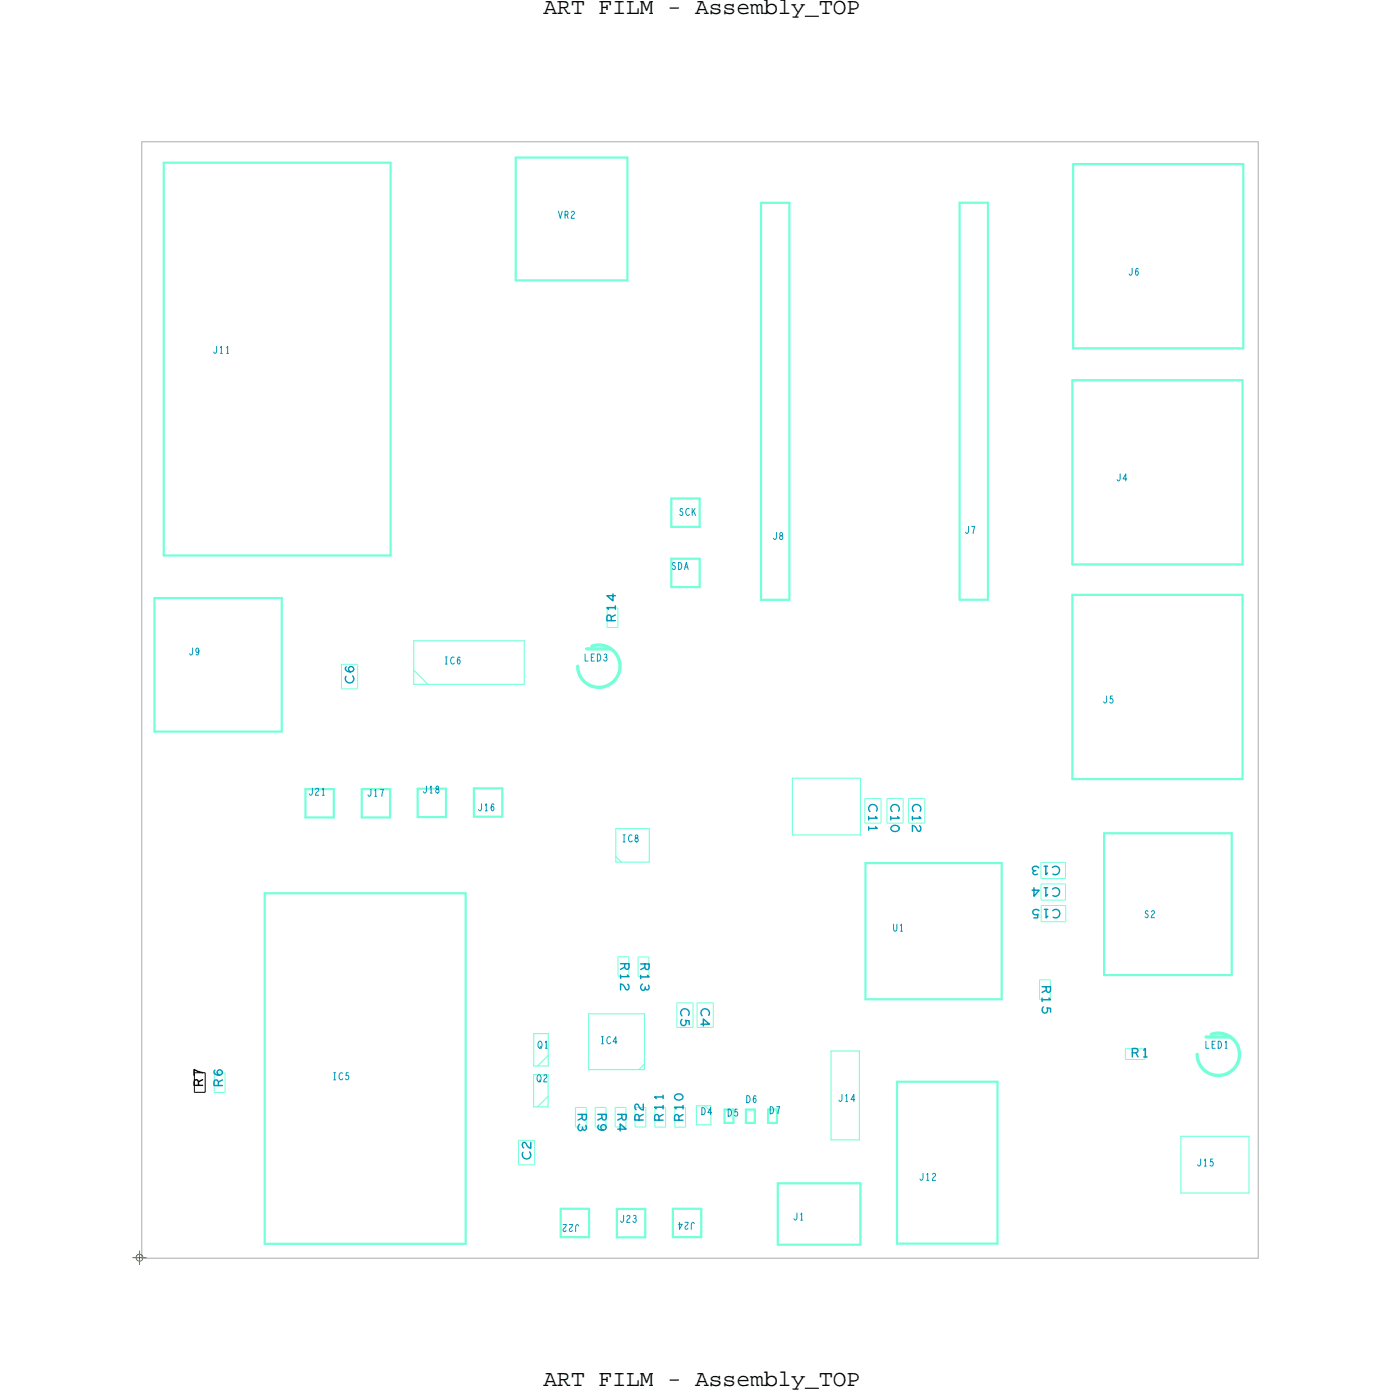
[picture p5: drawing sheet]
<svg xmlns="http://www.w3.org/2000/svg" width="125mm" height="125mm" viewBox="0 0 125 125" stroke-linecap="round" stroke-linejoin="round" font-family="sans-serif">
<!-- layer: Board Outline -->
<path d="M12.7 12.7h100v100h-100z" fill="none" stroke="#acacac" stroke-width=".09"/>
<!-- layer: Components -->
<g fill="none" stroke="#75ffd9" stroke-width=".2">
<path d="M14.7 14.6h20.3zM14.7 14.6v35.2zM35 14.6v35.2zM46.2 14.1v11zM46.2 14.1h10zM56.2 14.1v11zM68.2 18.2h2.5zM68.2 18.2v35.5zM70.7 18.2v35.5zM86 18.2h2.5zM86 18.2v35.5zM88.5 18.2v35.5z"/>
<path d="M96.1 14.7h15.3zM96.1 14.7v16.5zM111.4 14.7v16.5zM46.2 25.1h10zM96.1 34.1h15.2zM96.1 34.1v16.5zM96.1 31.2h15.3zM111.3 34.1v16.5zM13.8 53.6h11.4zM13.8 53.6v11.9zM14.7 49.8h20.3zM25.2 53.6v11.9z"/>
<path d="M60.1 47.2h2.6zM60.1 44.7v2.5zM60.1 44.7h2.6zM60.1 52.6h2.6zM60.1 50v2.6zM60.1 50h2.6zM62.7 44.7v2.5zM62.7 50v2.6zM68.2 53.7h2.5zM86 53.7h2.5zM96.1 50.6h15.2zM96.1 53.3h15.2z"/>
<path d="M96.1 53.3v16.5zM111.3 53.3v16.5zM13.8 65.5h11.4zM27.4 73.2h2.5zM27.4 70.7v2.5zM27.4 70.7h2.5zM29.9 70.7v2.5zM32.4 70.7v2.5zM32.4 70.7h2.5zM32.4 73.2h2.5zM34.9 70.7v2.5zM37.4 73.2h2.5z"/>
<path d="M37.4 70.6v2.6zM37.4 70.6h2.5zM39.9 70.6v2.6zM42.5 73.2h2.5zM42.5 70.6v2.6zM42.5 70.6h2.5zM45 70.6v2.6zM77.5 77.3v12.2zM77.5 77.3h12.2zM89.7 77.3v12.2zM96.1 69.8h15.2zM98.9 74.6h11.4z"/>
<path d="M98.9 74.6v12.7zM110.3 74.6v12.7zM23.7 80h18zM23.7 80v31.4zM41.7 80v31.4zM64.9 99.4v1.2zM65.7 99.4v1.2zM66.8 99.4h.8zM66.8 99.4v1.2zM67.6 99.4v1.2zM68.8 99.4v1.2zM69.6 99.4v1.2z"/>
<path d="M77.5 89.5h12.2zM80.3 96.9v14.5zM80.3 96.9h9zM89.3 96.9v14.5zM98.9 87.3h11.4zM23.7 111.4h18zM50.2 110.8h2.6zM50.2 108.3v2.5zM50.2 108.3h2.6zM52.8 108.3v2.5zM55.3 110.8h2.5zM55.3 108.3v2.5z"/>
<path d="M55.3 108.3h2.5zM57.8 108.3v2.5zM60.3 110.8h2.5zM60.3 108.3v2.5zM60.3 108.3h2.5zM62.8 108.3v2.5zM64.9 100.6h.8zM66.8 100.6h.8zM68.8 100.6h.8zM69.7 106v5.5zM69.7 106h7.4zM69.7 111.5h7.4z"/>
<path d="M77.1 106v5.5zM80.3 111.4h9z"/>
</g>
<g fill="none" stroke="#75ffd9" stroke-width=".09">
<path d="M30.6 59.5v2.2zM32 59.5v2.2zM54.4 56.2h.9zM54.4 54.5v1.7zM55.3 54.5v1.7zM30.6 61.7h1.4zM77.5 71.5v2.2zM77.5 71.5h1.4zM78.9 71.5v2.2zM79.4 71.5v2.2zM79.4 71.5h1.5zM80.9 71.5v2.2z"/>
<path d="M81.4 71.5v2.2zM81.4 71.5h1.4zM82.8 71.5v2.2zM93.2 77.2h2.2zM93.2 78.7h2.2zM93.2 79.2h2.2zM95.4 77.2v1.5zM95.4 79.2v1.4zM19.2 97.9h1zM19.2 96.1v1.8zM20.2 96.1v1.8zM51.5 99.2h1z"/>
<path d="M51.5 99.2v1.7zM52.5 99.2v1.7zM53.3 99.2h1zM53.3 99.2v1.7zM54.3 99.2v1.7zM55.1 99.2v1.7zM55.1 99.2h1zM55.4 85.7v1.7zM55.4 85.7h.9zM56.1 99.2v1.7zM56.3 85.7v1.7zM56.9 99.2v1.7z"/>
<path d="M57.2 85.7v1.8zM57.2 85.7h.9zM57.8 99.2v1.7zM58.1 85.7v1.8zM58.7 99.2v1.8zM59.6 99.2v1.8zM60.4 99.2v1.8zM60.6 89.8v2.2zM60.6 89.8h1.5zM61.4 99.2v1.8zM62.1 89.8v2.2zM62.4 89.8v2.2z"/>
<path d="M62.4 89.8h1.5zM63.9 89.8v2.2zM93.1 87.8v1.7zM93.1 87.8h1zM93.2 80.6h2.2zM93.3 81.1h2.2zM93.3 82.6h2.2zM94.1 87.8v1.7zM95.5 81.1v1.5zM100.8 93.9v1zM100.8 94.9h1.8zM100.8 93.9h1.8z"/>
<path d="M46.4 104.3h1.5zM46.4 102.1v2.2zM47.9 102.1v2.2zM56.9 100.9h.9zM58.7 101h.9zM60.4 101h1z"/>
</g>
<path d="M17.4 97.8h1zM17.4 96.1v1.7zM18.4 96.1v1.7z" fill="none" stroke="#000" stroke-width=".09"/>
<g fill="none" stroke="#75ffd9" stroke-width=".1">
<path d="M37.1 57.4h9.9zM37.1 57.4v3.9zM47 57.4v3.9zM37.1 61.3h9.9zM37.1 60l1.2 1.3zM55.2 77.2h3zM55.2 76.7l.5 .5zM55.2 74.2h3zM55.2 74.2v3zM58.2 74.2v3zM71 74.8h6.1zM71 69.7h6.1z"/>
<path d="M71 69.7v5.1zM77.1 69.7v5.1zM47.8 99.1h1.3zM47.8 96.2v2.9zM47.8 95.5h1.3zM47.8 92.6h1.3zM47.8 92.6v2.9zM49.1 96.2v2.9zM49.1 98.2l-1 .9zM49.1 92.6v2.9zM49.1 94.5l-.9 1zM52.7 95.8h5z"/>
<path d="M52.7 90.8h5zM52.7 90.8v5zM57.7 95.3l-.5 .5zM57.7 90.8v5zM62.4 99h1.3zM62.4 99v1.7zM63.7 99v1.7zM74.4 94.1v8zM74.4 94.1h2.6zM77 94.1v8zM62.4 100.7h1.3zM74.4 102.1h2.6z"/>
<path d="M105.8 106.9h6.1zM105.8 101.8h6.1zM105.8 101.8v5.1zM111.9 101.8v5.1z"/>
</g>
<path d="M52.5 58.1h2.2zM53 57.9a1.9 1.9 0 0 1 2.5 1.3 1.9 1.9 0 0 1-1.6 2.4 1.9 1.9 0 0 1-2.2-1.9M108 92.9h2.2zM108.5 92.6a1.9 1.9 0 0 1 2.5 1.4 1.9 1.9 0 0 1-1.7 2.3 1.9 1.9 0 0 1-2.1-1.9" fill="none" stroke="#75ffd9" stroke-width=".3"/>
<!-- layer: Drawing Origin -->
<path d="M11.9 112.7h1.2M12.3 112.4l.2-.1 .2 .1 .1 .3-.1 .2-.2 .1-.2-.1-.1-.2zM12.5 112v1.3" fill="none" stroke="#638b3a" stroke-width=".09"/>
<g font-size="2.1">
<text x="48.7" y="1.2">ART FILM - Assembly_TOP</text>
<text x="48.7" y="124.2">ART FILM - Assembly_TOP</text>
</g>
<g font-size="1.3" fill="#0097b7">
<text x="55.1" y="55.7" transform="rotate(-90 55.1 55.7)">R14</text>
<text x="31.7" y="61.2" transform="rotate(-90 31.7 61.2)">C6</text>
<text x="77.8" y="72" transform="rotate(90 77.8 72)">C11</text>
<text x="79.8" y="72" transform="rotate(90 79.8 72)">C10</text>
<text x="81.7" y="72" transform="rotate(90 81.7 72)">C12</text>
<text x="95" y="77.6" transform="rotate(-180 95 77.6)">C13</text>
<text x="95" y="79.5" transform="rotate(-180 95 79.5)">C14</text>
<text x="95" y="81.5" transform="rotate(-180 95 81.5)">C15</text>
<text x="55.6" y="86.2" transform="rotate(90 55.6 86.2)">R12</text>
<text x="57.4" y="86.2" transform="rotate(90 57.4 86.2)">R13</text>
<text x="93.3" y="88.3" transform="rotate(90 93.3 88.3)">R15</text>
<text x="61" y="90.3" transform="rotate(90 61 90.3)">C5</text>
<text x="62.8" y="90.3" transform="rotate(90 62.8 90.3)">C4</text>
<text x="101.3" y="94.7">R1</text>
<text x="19.9" y="97.4" transform="rotate(-90 19.9 97.4)">R6</text>
<text x="51.8" y="99.7" transform="rotate(90 51.8 99.7)">R3</text>
<text x="53.5" y="99.7" transform="rotate(90 53.5 99.7)">R9</text>
<text x="55.3" y="99.7" transform="rotate(90 55.3 99.7)">R4</text>
<text x="57.6" y="100.5" transform="rotate(-90 57.6 100.5)">R2</text>
<text x="59.4" y="100.5" transform="rotate(-90 59.4 100.5)">R11</text>
<text x="61.2" y="100.5" transform="rotate(-90 61.2 100.5)">R10</text>
<text x="47.5" y="103.9" transform="rotate(-90 47.5 103.9)">C2</text>
</g>
<text font-size="1.3" x="18.1" y="97.3" transform="rotate(-90 18.1 97.3)">R7</text>
<g font-size="1.1" fill="#0097b7">
<text x="50" y="19.6">VR2</text>
<text x="101.1" y="24.7">J6</text>
<text x="19.1" y="31.7">J11</text>
<text x="60.8" y="46.2">SCK</text>
<text x="86.4" y="47.8">J7</text>
<text x="100" y="43.1">J4</text>
<text x="60.2" y="51">SDA</text>
<text x="69.2" y="48.3">J8</text>
<text x="16.9" y="58.7">J9</text>
<text x="39.8" y="59.5">IC6</text>
<text x="52.3" y="59.2">LED3</text>
<text x="98.8" y="63">J5</text>
<text x="27.6" y="71.2">J21</text>
<text x="32.9" y="71.3">J17</text>
<text x="37.9" y="71">J18</text>
<text x="42.8" y="72.6">J16</text>
<text x="55.7" y="75.4">IC8</text>
<text x="80" y="83.4">U1</text>
<text x="102.5" y="82.2">S2</text>
<text x="48.2" y="93.9">Q1</text>
<text x="53.8" y="93.5">IC4</text>
<text x="107.9" y="93.9">LED1</text>
<text x="29.8" y="96.7">IC5</text>
<text x="48.1" y="96.9">Q2</text>
<text x="62.8" y="99.8">D4</text>
<text x="65.2" y="100">D5</text>
<text x="66.8" y="98.8">D6</text>
<text x="68.9" y="99.8">D7</text>
<text x="75.1" y="98.7">J14</text>
<text x="82.3" y="105.7">J12</text>
<text x="107.2" y="104.5">J15</text>
<text x="51.9" y="109.7" transform="rotate(-180 51.9 109.7)">J22</text>
<text x="55.5" y="109.5">J23</text>
<text x="62.3" y="109.5" transform="rotate(-180 62.3 109.5)">J24</text>
<text x="71" y="109.3">J1</text>
</g>
</svg>
